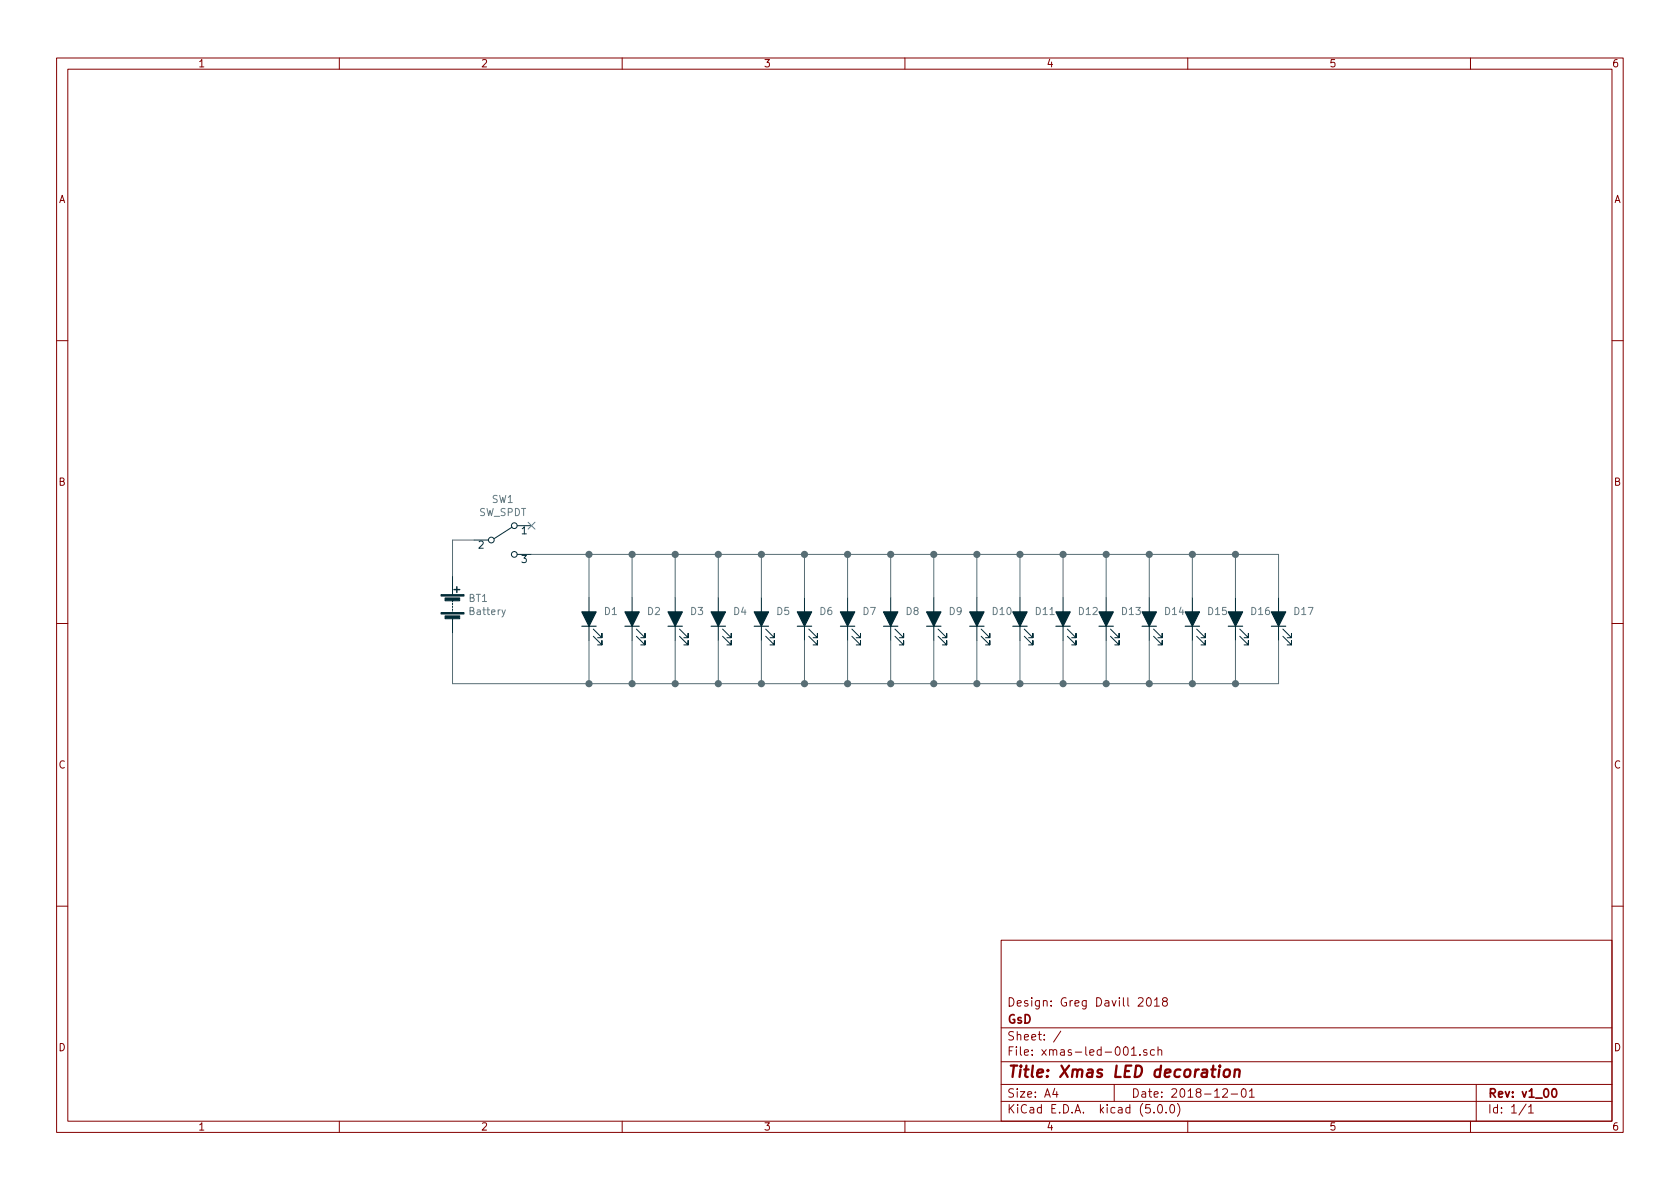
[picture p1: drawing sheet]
EESchema Schematic File Version 4
LIBS:xmas-led-001-cache
EELAYER 26 0
EELAYER END
$Descr A4 11693 8268
encoding utf-8
Sheet 1 1
Title "Xmas LED decoration"
Date "2018-12-01"
Rev "v1_00"
Comp "GsD"
Comment1 "Design: Greg Davill 2018"
Comment2 ""
Comment3 ""
Comment4 ""
$EndDescr
$Comp
L device:Battery BT1
U 1 1
P 3150 4200
F 0 "BT1" H 3258 4246 50  0000 L CNN
F 1 "Battery" H 3258 4155 50  0000 L CNN
F 2 "Battery_Holders:Keystone_2468_2xAAA" V 3150 4260 50  0001 C CNN
F 3 "~" V 3150 4260 50  0001 C CNN
	1    3150 4200
	1    0    0    -1  
$EndComp
$Comp
L switches:SW_SPDT SW1
U 1 1
P 3500 3750
F 0 "SW1" H 3500 4035 50  0000 C CNN
F 1 "SW_SPDT" H 3500 3944 50  0000 C CNN
F 2 "Buttons_Switches_SMD:SW_SPDT_CK-JS102011SAQN" H 3500 3750 50  0001 C CNN
F 3 "" H 3500 3750 50  0001 C CNN
	1    3500 3750
	1    0    0    -1  
$EndComp
$Comp
L device:LED_ALT D1
U 1 1
P 4100 4300
F 0 "D1" V 4150 4200 50  0000 R CNN
F 1 "LED_RGB_SLOW" V 4047 4182 50  0001 R CNN
F 2 "pattern:LED_0807" H 4100 4300 50  0001 C CNN
F 3 "~" H 4100 4300 50  0001 C CNN
	1    4100 4300
	0    -1   -1   0   
$EndComp
Wire Wire Line
	4100 4150 4100 3850
Wire Wire Line
	4100 4450 4100 4750
$Comp
L device:LED_ALT D2
U 1 1
P 4400 4300
F 0 "D2" V 4450 4200 50  0000 R CNN
F 1 "LED_RGB_SLOW" V 4347 4182 50  0001 R CNN
F 2 "pattern:LED_0807" H 4400 4300 50  0001 C CNN
F 3 "~" H 4400 4300 50  0001 C CNN
	1    4400 4300
	0    -1   -1   0   
$EndComp
Wire Wire Line
	4400 4150 4400 3850
Wire Wire Line
	4400 4450 4400 4750
$Comp
L device:LED_ALT D3
U 1 1
P 4700 4300
F 0 "D3" V 4750 4200 50  0000 R CNN
F 1 "LED_RGB_SLOW" V 4647 4182 50  0001 R CNN
F 2 "pattern:LED_0807" H 4700 4300 50  0001 C CNN
F 3 "~" H 4700 4300 50  0001 C CNN
	1    4700 4300
	0    -1   -1   0   
$EndComp
Wire Wire Line
	4700 4150 4700 3850
Wire Wire Line
	4700 4450 4700 4750
$Comp
L device:LED_ALT D4
U 1 1
P 5000 4300
F 0 "D4" V 5050 4200 50  0000 R CNN
F 1 "LED_RGB_SLOW" V 4947 4182 50  0001 R CNN
F 2 "pattern:LED_0807" H 5000 4300 50  0001 C CNN
F 3 "~" H 5000 4300 50  0001 C CNN
	1    5000 4300
	0    -1   -1   0   
$EndComp
Wire Wire Line
	5000 4150 5000 3850
Wire Wire Line
	5000 4450 5000 4750
$Comp
L device:LED_ALT D5
U 1 1
P 5300 4300
F 0 "D5" V 5350 4200 50  0000 R CNN
F 1 "LED_RGB_SLOW" V 5247 4182 50  0001 R CNN
F 2 "pattern:LED_0807" H 5300 4300 50  0001 C CNN
F 3 "~" H 5300 4300 50  0001 C CNN
	1    5300 4300
	0    -1   -1   0   
$EndComp
Wire Wire Line
	5300 4150 5300 3850
Wire Wire Line
	5300 4450 5300 4750
$Comp
L device:LED_ALT D6
U 1 1
P 5600 4300
F 0 "D6" V 5650 4200 50  0000 R CNN
F 1 "LED_RGB_SLOW" V 5547 4182 50  0001 R CNN
F 2 "pattern:LED_0807" H 5600 4300 50  0001 C CNN
F 3 "~" H 5600 4300 50  0001 C CNN
	1    5600 4300
	0    -1   -1   0   
$EndComp
Wire Wire Line
	5600 4150 5600 3850
Wire Wire Line
	5600 4450 5600 4750
$Comp
L device:LED_ALT D7
U 1 1
P 5900 4300
F 0 "D7" V 5950 4200 50  0000 R CNN
F 1 "LED_RGB_SLOW" V 5847 4182 50  0001 R CNN
F 2 "pattern:LED_0807" H 5900 4300 50  0001 C CNN
F 3 "~" H 5900 4300 50  0001 C CNN
	1    5900 4300
	0    -1   -1   0   
$EndComp
Wire Wire Line
	5900 4150 5900 3850
Wire Wire Line
	5900 4450 5900 4750
$Comp
L device:LED_ALT D8
U 1 1
P 6200 4300
F 0 "D8" V 6250 4200 50  0000 R CNN
F 1 "LED_RGB_SLOW" V 6147 4182 50  0001 R CNN
F 2 "pattern:LED_0807" H 6200 4300 50  0001 C CNN
F 3 "~" H 6200 4300 50  0001 C CNN
	1    6200 4300
	0    -1   -1   0   
$EndComp
Wire Wire Line
	6200 4150 6200 3850
Wire Wire Line
	6200 4450 6200 4750
$Comp
L device:LED_ALT D9
U 1 1
P 6500 4300
F 0 "D9" V 6550 4200 50  0000 R CNN
F 1 "LED_RGB_SLOW" V 6447 4182 50  0001 R CNN
F 2 "pattern:LED_0807" H 6500 4300 50  0001 C CNN
F 3 "~" H 6500 4300 50  0001 C CNN
	1    6500 4300
	0    -1   -1   0   
$EndComp
Wire Wire Line
	6500 4150 6500 3850
Wire Wire Line
	6500 4450 6500 4750
$Comp
L device:LED_ALT D10
U 1 1
P 6800 4300
F 0 "D10" V 6850 4200 50  0000 R CNN
F 1 "LED_RGB_SLOW" V 6747 4182 50  0001 R CNN
F 2 "pattern:LED_0807" H 6800 4300 50  0001 C CNN
F 3 "~" H 6800 4300 50  0001 C CNN
	1    6800 4300
	0    -1   -1   0   
$EndComp
Wire Wire Line
	6800 4150 6800 3850
Wire Wire Line
	6800 4450 6800 4750
$Comp
L device:LED_ALT D11
U 1 1
P 7100 4300
F 0 "D11" V 7150 4200 50  0000 R CNN
F 1 "LED_RGB_SLOW" V 7047 4182 50  0001 R CNN
F 2 "pattern:LED_0807" H 7100 4300 50  0001 C CNN
F 3 "~" H 7100 4300 50  0001 C CNN
	1    7100 4300
	0    -1   -1   0   
$EndComp
Wire Wire Line
	7100 4150 7100 3850
Wire Wire Line
	7100 4450 7100 4750
$Comp
L device:LED_ALT D12
U 1 1
P 7400 4300
F 0 "D12" V 7450 4200 50  0000 R CNN
F 1 "LED_RGB_SLOW" V 7347 4182 50  0001 R CNN
F 2 "pattern:LED_0807" H 7400 4300 50  0001 C CNN
F 3 "~" H 7400 4300 50  0001 C CNN
	1    7400 4300
	0    -1   -1   0   
$EndComp
Wire Wire Line
	7400 4150 7400 3850
Wire Wire Line
	7400 4450 7400 4750
$Comp
L device:LED_ALT D13
U 1 1
P 7700 4300
F 0 "D13" V 7750 4200 50  0000 R CNN
F 1 "LED_RGB_SLOW" V 7647 4182 50  0001 R CNN
F 2 "pattern:LED_0807" H 7700 4300 50  0001 C CNN
F 3 "~" H 7700 4300 50  0001 C CNN
	1    7700 4300
	0    -1   -1   0   
$EndComp
Wire Wire Line
	7700 4150 7700 3850
Wire Wire Line
	7700 4450 7700 4750
$Comp
L device:LED_ALT D14
U 1 1
P 8000 4300
F 0 "D14" V 8050 4200 50  0000 R CNN
F 1 "LED_RGB_SLOW" V 7947 4182 50  0001 R CNN
F 2 "pattern:LED_0807" H 8000 4300 50  0001 C CNN
F 3 "~" H 8000 4300 50  0001 C CNN
	1    8000 4300
	0    -1   -1   0   
$EndComp
Wire Wire Line
	8000 4150 8000 3850
Wire Wire Line
	8000 4450 8000 4750
$Comp
L device:LED_ALT D15
U 1 1
P 8300 4300
F 0 "D15" V 8350 4200 50  0000 R CNN
F 1 "LED_RGB_SLOW" V 8247 4182 50  0001 R CNN
F 2 "pattern:LED_0807" H 8300 4300 50  0001 C CNN
F 3 "~" H 8300 4300 50  0001 C CNN
	1    8300 4300
	0    -1   -1   0   
$EndComp
Wire Wire Line
	8300 4150 8300 3850
Wire Wire Line
	8300 4450 8300 4750
$Comp
L device:LED_ALT D16
U 1 1
P 8600 4300
F 0 "D16" V 8650 4200 50  0000 R CNN
F 1 "LED_RGB_SLOW" V 8547 4182 50  0001 R CNN
F 2 "pattern:LED_0807" H 8600 4300 50  0001 C CNN
F 3 "~" H 8600 4300 50  0001 C CNN
	1    8600 4300
	0    -1   -1   0   
$EndComp
Wire Wire Line
	8600 4150 8600 3850
Wire Wire Line
	8600 4450 8600 4750
Wire Wire Line
	8600 3850 8300 3850
Connection ~ 4100 3850
Wire Wire Line
	4100 3850 3700 3850
Connection ~ 4400 3850
Wire Wire Line
	4400 3850 4100 3850
Connection ~ 4700 3850
Wire Wire Line
	4700 3850 4400 3850
Connection ~ 5000 3850
Wire Wire Line
	5000 3850 4700 3850
Connection ~ 5300 3850
Wire Wire Line
	5300 3850 5000 3850
Connection ~ 5600 3850
Wire Wire Line
	5600 3850 5300 3850
Connection ~ 5900 3850
Wire Wire Line
	5900 3850 5600 3850
Connection ~ 6200 3850
Wire Wire Line
	6200 3850 5900 3850
Connection ~ 6500 3850
Wire Wire Line
	6500 3850 6200 3850
Connection ~ 6800 3850
Wire Wire Line
	6800 3850 6500 3850
Connection ~ 7100 3850
Wire Wire Line
	7100 3850 6800 3850
Connection ~ 7400 3850
Wire Wire Line
	7400 3850 7100 3850
Connection ~ 7700 3850
Wire Wire Line
	7700 3850 7400 3850
Connection ~ 8000 3850
Wire Wire Line
	8000 3850 7700 3850
Connection ~ 8300 3850
Wire Wire Line
	8300 3850 8000 3850
Wire Wire Line
	8600 4750 8300 4750
Connection ~ 4100 4750
Connection ~ 4400 4750
Wire Wire Line
	4400 4750 4100 4750
Connection ~ 4700 4750
Wire Wire Line
	4700 4750 4400 4750
Connection ~ 5000 4750
Wire Wire Line
	5000 4750 4700 4750
Connection ~ 5300 4750
Wire Wire Line
	5300 4750 5000 4750
Connection ~ 5600 4750
Wire Wire Line
	5600 4750 5300 4750
Connection ~ 5900 4750
Wire Wire Line
	5900 4750 5600 4750
Connection ~ 6200 4750
Wire Wire Line
	6200 4750 5900 4750
Connection ~ 6500 4750
Wire Wire Line
	6500 4750 6200 4750
Connection ~ 6800 4750
Wire Wire Line
	6800 4750 6500 4750
Connection ~ 7100 4750
Wire Wire Line
	7100 4750 6800 4750
Connection ~ 7400 4750
Wire Wire Line
	7400 4750 7100 4750
Connection ~ 7700 4750
Wire Wire Line
	7700 4750 7400 4750
Connection ~ 8000 4750
Wire Wire Line
	8000 4750 7700 4750
Connection ~ 8300 4750
Wire Wire Line
	8300 4750 8000 4750
Wire Wire Line
	3150 4750 3150 4400
Wire Wire Line
	3150 4750 4100 4750
Wire Wire Line
	3300 3750 3150 3750
Wire Wire Line
	3150 3750 3150 4000
NoConn ~ 3700 3650
$Comp
L device:LED_ALT D17
U 1 1
P 8900 4300
F 0 "D17" V 8950 4200 50  0000 R CNN
F 1 "LED_RGB_SLOW" V 8847 4182 50  0001 R CNN
F 2 "pattern:LED_0807" H 8900 4300 50  0001 C CNN
F 3 "~" H 8900 4300 50  0001 C CNN
	1    8900 4300
	0    -1   -1   0   
$EndComp
Wire Wire Line
	8900 4150 8900 3850
Wire Wire Line
	8900 4450 8900 4750
Wire Wire Line
	8900 3850 8600 3850
Wire Wire Line
	8900 4750 8600 4750
Connection ~ 8600 3850
Connection ~ 8600 4750
$EndSCHEMATC
